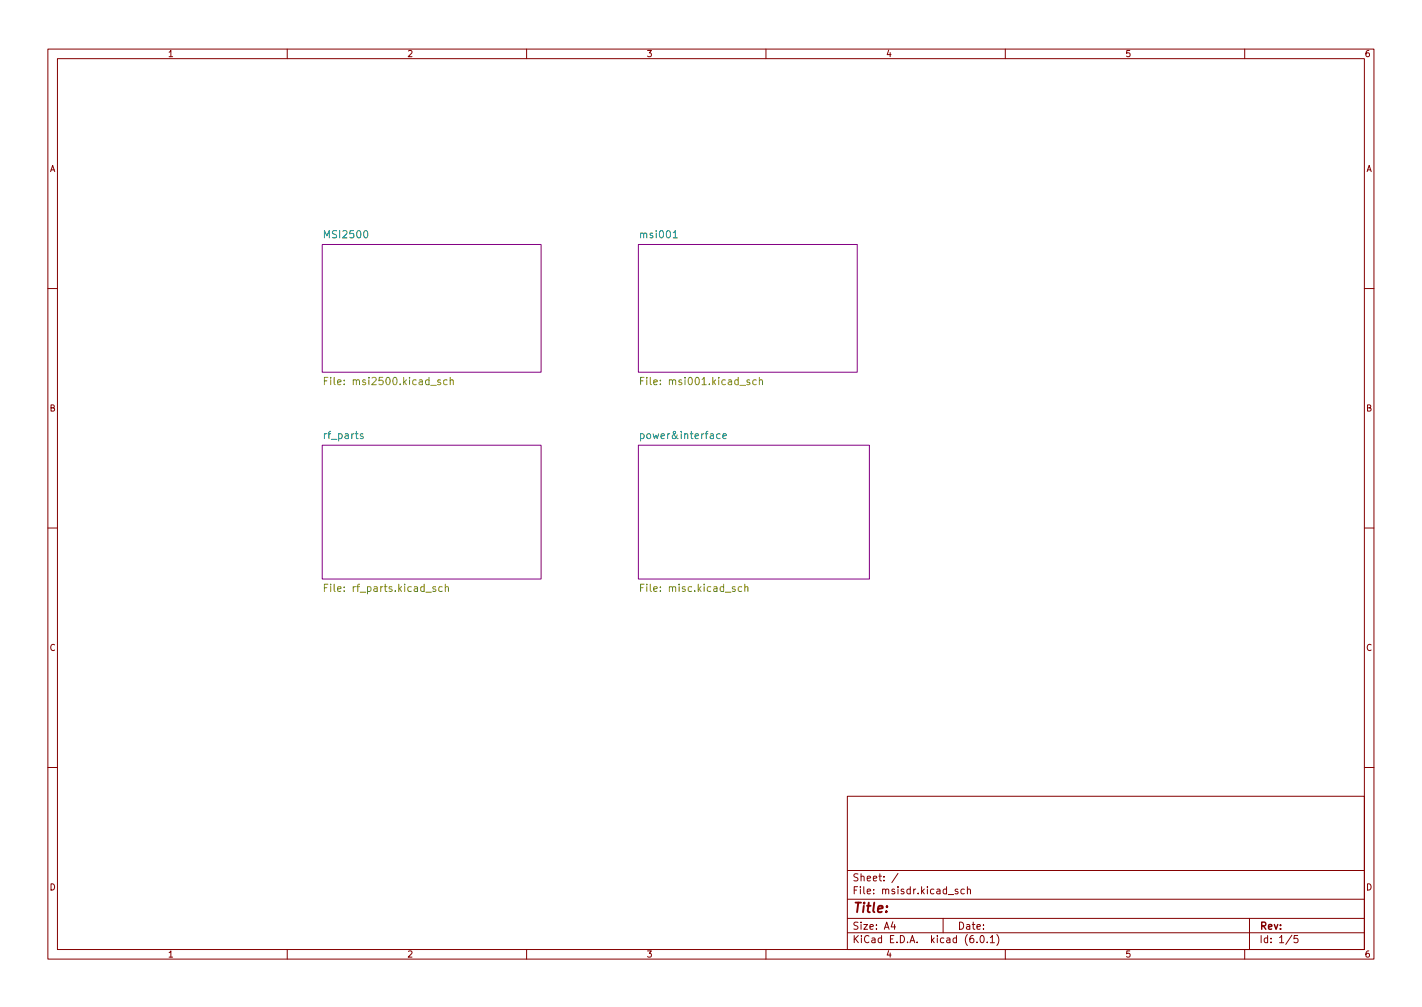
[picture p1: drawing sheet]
<svg xmlns="http://www.w3.org/2000/svg" width="297mm" height="210mm" viewBox="0 0 297 210" stroke-linecap="round" stroke-linejoin="round" font-family="sans-serif">
<g fill="none" stroke="#840000" stroke-width=".21">
<path d="M10 10.2h277v190.1h-277zM12 12.2h273v186.1h-273zM60 10.2v2M110 10.2v2M160 10.2v2M210 10.2v2M260 10.2v2M10 60.2h2M285 60.2h2M10 110.2h2M285 110.2h2M10 160.2h2"/>
<path d="M177 166.3h108v32h-108zM285 160.2h2M60 198.3v2M110 198.3v2M160 198.3v2M177 194.8h108M177 191.8h108M177 187.8h108M177 181.8h108M186.5 192.5l-.4 1h1M186.9 193v1M187.6 182.4l-1.3 1.9"/>
<path d="M197 191.8v3M198.1 186.8h1.1M200.1 185.7l-.4-.1-.2 .2 .1 .3 .5 .1v.4h-.6M201.4 185.7l-.4-.1-.3 .3 .2 .7h.5M202.1 185.8l.2-.2 .3 .1 .1 .9M202.1 185.1v1.5M204.1 196.7v.1M204.9 195.4l.2-.1a.8 .8 0 0 1 .5 .8 .8 .8 0 0 1-.5 .7 1 1 0 0 1-.2-1.4zM206.2 196.7v.1M206.9 195.8l.4-.5v1.5M206.9 196.8h.8M208.2 195.1a1.72 1.72 0 0 1 0 2.3"/>
<path d="M210 198.3v2M260 198.3v2M261 191.8v6.5M269.9 195.3l-1.3 1.9M271.1 195.3h-.7l-.1 .7 .2-.1 .5 .1 .2 .2-.1 .5-.2 .1-.6-.1"/>
</g>
<g fill="#fff" stroke="#fff" stroke-width=".21">
<path d="M67.3 51h45.7v26.7h-45.7z"/>
<path d="M133.3 51h45.8v26.7h-45.8z"/>
<path d="M67.3 93h45.7v27.9h-45.7z"/>
<path d="M133.3 93h48.3v27.9h-48.3z"/>
</g>
<path d="M67.3 51h45.7v26.7h-45.7zM133.3 51h45.8v26.7h-45.8zM67.3 93h45.7v27.9h-45.7zM133.3 93h48.3v27.9h-48.3z" fill="none" stroke="#840084" stroke-width=".21"/>
<g fill="none" stroke="#848400" stroke-width=".21">
<path d="M67.8 79.5h.5M68.5 78.8h-.7v1.5M93.4 79.4l-.4-.1-.3 .3 .1 .6h.6M94 79.4l.3-.1 .3 .1 .1 .9M94 78.8v1.5M133.8 79.5h.5M134.5 78.8h-.7v1.5M158 79.4l-.5-.1-.3 .3 .2 .6h.6M158.6 79.4l.2-.1 .4 .1 .1 .9M158.6 78.8v1.5M67.8 122.7h.5M68.5 122h-.7v1.5"/>
<path d="M92.4 122.6l-.5-.1-.3 .3 .2 .6h.6M93 122.6l.2-.1 .4 .1 .1 .9M93 122v1.5M133.8 122.7h.5M134.5 122h-.7v1.5M154.9 122.6l-.4-.1-.3 .3 .1 .6h.6M155.6 122.6l.2-.1 .4 .1v.9M155.6 122v1.5"/>
</g>
<path d="M140.6 49.7h.9M75.8 90.6h-.3l-.3 .2 .1 .2 .5 .1v.4h-.6M150.4 90.6h-.4l-.3 .3 .1 .6h.6M151 91.1l.7-.2v-.3h-.5l-.2 .2 .1 .7h.6" fill="none" stroke="#008484" stroke-width=".21"/>
<text font-size="2.8" fill="#840000" x="178" y="190.6">Title:</text>
<g font-size="2.1" fill="#008484">
<text x="68" y="49.7">MSI2500</text>
<text x="134" y="49.7">msi001</text>
<text x="67.8" y="91.7">rf_parts</text>
<text x="134.4" y="91.7">power&amp;interface</text>
</g>
<g font-size="2.1" fill="#848400">
<text x="69.1" y="80.4">File: msi2500.kicad_sch</text>
<text x="135" y="80.4">File: msi001.kicad_sch</text>
<text x="68.9" y="123.6">File: rf_parts.kicad_sch</text>
<text x="134.7" y="123.6">File: misc.kicad_sch</text>
</g>
<g font-size="2.1" fill="#840000">
<text x="178" y="184">Sheet: /</text>
<text x="178" y="186.7">File: msisdr.kicad_sch</text>
<text x="178" y="196.9">KiCad E.D.A. kicad (6.0.1)</text>
<text x="178" y="194.1">Size: A4</text>
<text x="200" y="194.1">Date:</text>
<text x="263" y="194.1">Rev:</text>
<text x="263" y="196.9">Id: 1/5</text>
</g>
<g font-size="1.8" fill="#840000">
<text x="35" y="11.9">1</text>
<text x="85" y="11.9">2</text>
<text x="135" y="11.9">3</text>
<text x="185" y="11.9">4</text>
<text x="235" y="11.9">5</text>
<text x="285" y="11.9">6</text>
<text x="10.3" y="35.9">A</text>
<text x="285.3" y="35.9">A</text>
<text x="10.3" y="85.9">B</text>
<text x="285.3" y="85.9">B</text>
<text x="10.3" y="135.9">C</text>
<text x="285.3" y="135.9">C</text>
<text x="10.3" y="185.9">D</text>
<text x="285.3" y="185.9">D</text>
<text x="35" y="199.9">1</text>
<text x="85" y="199.9">2</text>
<text x="135" y="199.9">3</text>
<text x="185" y="199.9">4</text>
<text x="235" y="199.9">5</text>
<text x="285" y="199.9">6</text>
</g>
</svg>
